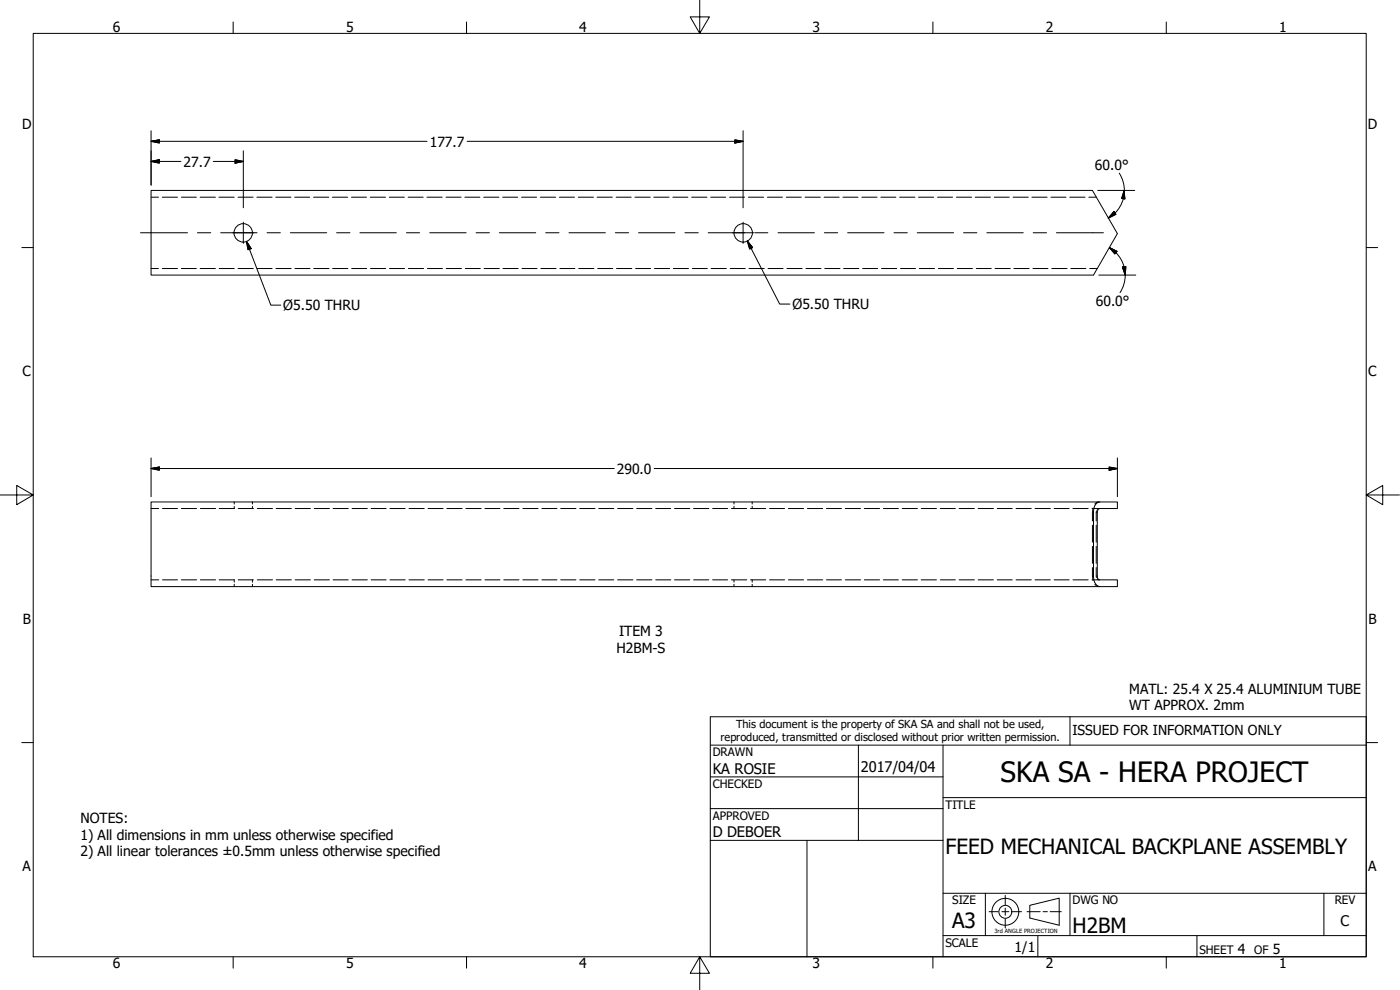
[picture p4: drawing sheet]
<svg xmlns="http://www.w3.org/2000/svg" width="420mm" height="297mm" viewBox="0 0 420 297" stroke-linecap="round" stroke-linejoin="round" font-family="sans-serif">
<!-- layer: Visible (ANSI) -->
<g fill="none" stroke="#000" stroke-width=".3">
<path d="M45.3 57.1h282.6l7.4 13-7.1 12.4h-282.9zM330 150.6h5.3v2h-5.3l-.6 .6v20.2l.2 .4 .4 .2h5.3v2h-5.3M330 150.6a2.56 2.56 0 0 0-1.8 3.2v19a2.91 2.91 0 0 0 1.8 3.2M330 150.6h-284.7v25.4h284.7"/>
<circle cx="73" cy="69.9" r="2.76"/>
<circle cx="223" cy="69.9" r="2.76"/>
</g>
<!-- layer: Hidden (ANSI) -->
<g fill="none" stroke="#000" stroke-width=".3">
<path d="M45.3 59.2h2.3M48.7 59.2h4.6M54.4 59.2h4.5M60.1 59.2h4.5M65.7 59.2h4.6M71.4 59.2h4.5M77.1 59.2h4.6M82.7 59.2h4.6M88.5 59.2h4.5M94.1 59.2h4.6M99.8 59.2h4.5M105.5 59.2h4.5"/>
<path d="M111.1 59.2h4.6M116.8 59.2h4.5M122.5 59.2h4.5M128.1 59.2h4.6M133.9 59.2h4.5M139.5 59.2h4.5M145.2 59.2h4.5M150.9 59.2h4.5M156.5 59.2h4.5M162.2 59.2h4.6M167.9 59.2h4.5M173.5 59.2h4.6"/>
<path d="M179.2 59.2h4.6M184.9 59.2h4.5M190.6 59.2h4.5M196.2 59.2h4.6M201.9 59.2h4.5M207.6 59.2h4.6M213.3 59.2h4.5M218.9 59.2h4.6M224.6 59.2h4.6M230.3 59.2h4.5M236 59.2h4.5M241.6 59.2h4.6"/>
<path d="M247.3 59.2h4.5M253 59.2h4.5M258.6 59.2h4.6M264.4 59.2h4.5M270 59.2h4.6M275.7 59.2h4.5M281.4 59.2h4.5M287 59.2h4.6M292.7 59.2h4.5M298.4 59.2h4.5M304 59.2h4.6M309.7 59.2h4.6"/>
<path d="M315.4 59.2h4.5M321.1 59.2h4.5M326.8 59.2h2.2M45.3 80.6h2.3M48.7 80.6h4.6M54.4 80.6h4.5M60.1 80.6h4.5M65.8 80.6h4.5M71.4 80.6h4.6M77.2 80.6h4.5M82.8 80.6h4.6M88.5 80.6h4.5"/>
<path d="M94.2 80.6h4.5M99.8 80.6h4.6M105.5 80.6h4.5M111.2 80.6h4.6M116.9 80.6h4.5M122.6 80.6h4.5M128.3 80.6h4.5M133.9 80.6h4.6M139.6 80.6h4.5M145.3 80.6h4.6M150.9 80.6h4.6M156.7 80.6h4.5"/>
<path d="M162.3 80.6h4.6M168 80.6h4.5M173.7 80.6h4.5M179.4 80.6h4.5M185 80.6h4.6M190.8 80.6h4.5M196.4 80.6h4.6M202.1 80.6h4.5M207.8 80.6h4.5M213.4 80.6h4.6M219.1 80.6h4.5M224.8 80.6h4.6"/>
<path d="M230.5 80.6h4.5M236.2 80.6h4.5M241.9 80.6h4.5M247.5 80.6h4.6M253.2 80.6h4.5M258.9 80.6h4.5M264.5 80.6h4.6M270.3 80.6h4.5M275.9 80.6h4.6M281.6 80.6h4.5M287.3 80.6h4.5M293 80.6h4.5"/>
<path d="M298.6 80.6h4.6M304.3 80.6h4.6M310 80.6h4.5M315.7 80.6h4.5M321.4 80.6h4.5M327 80.6h2.3M45.3 152.6h2.3M48.8 152.6h4.5M54.4 152.6h4.6M60.1 152.6h4.6M65.8 152.6h4.6M70.3 150.6v.6"/>
<path d="M70.3 151.9v.7M71.5 152.6h4.6M75.8 150.6v.6M75.8 151.9v.7M77.2 152.6h4.6M82.9 152.6h4.5M88.6 152.6h4.6M94.3 152.6h4.6M99.9 152.6h4.6M105.7 152.6h4.5M111.4 152.6h4.5M117 152.6h4.6"/>
<path d="M122.7 152.6h4.6M128.5 152.6h4.5M134.1 152.6h4.6M139.8 152.6h4.6M145.5 152.6h4.6M151.2 152.6h4.6M156.9 152.6h4.6M162.6 152.6h4.5M168.3 152.6h4.5M174 152.6h4.6M179.7 152.6h4.5M185.4 152.6h4.5"/>
<path d="M191.1 152.6h4.5M196.8 152.6h4.5M202.4 152.6h4.6M208.2 152.6h4.5M213.9 152.6h4.5M219.5 152.6h4.6M220.3 150.6v.6M220.3 151.9v.7M225.2 152.6h4.6M225.7 150.6v.6M225.7 151.9v.7M230.9 152.6h4.6"/>
<path d="M236.6 152.6h4.6M242.3 152.6h4.6M248 152.6h4.5M253.7 152.6h4.6M259.4 152.6h4.6M265.1 152.6h4.5M270.8 152.6h4.5M276.5 152.6h4.6M282.2 152.6h4.5M287.8 152.6h4.6M293.6 152.6h4.5M299.3 152.6h4.5"/>
<path d="M304.9 152.6h4.6M310.6 152.6h4.6M316.4 152.6h4.5M322 152.6h4.6M327.7 152.6h2.3M327.9 157.6v5.1M328 152.4l-.1 3.9M329 157.6v5.1M329.1 153.3l-.1 3M329.7 152.6l-.4 .2M329.7 150.6l-.6 .1-.5 .5M45.3 174h2.3"/>
<path d="M48.8 174h4.5M54.4 174h4.6M60.1 174h4.6M65.8 174h4.6M70.3 174v.7M70.3 175.3v.7M71.5 174h4.6M75.8 174v.7M75.8 175.3v.7M77.2 174h4.6M82.9 174h4.5M88.6 174h4.6"/>
<path d="M94.3 174h4.6M99.9 174h4.6M105.7 174h4.5M111.4 174h4.5M117 174h4.6M122.7 174h4.6M128.5 174h4.5M134.1 174h4.6M139.8 174h4.6M145.5 174h4.6M151.2 174h4.6M156.9 174h4.6"/>
<path d="M162.6 174h4.5M168.3 174h4.5M174 174h4.6M179.7 174h4.5M185.4 174h4.5M191.1 174h4.5M196.8 174h4.5M202.4 174h4.6M208.2 174h4.5M213.9 174h4.5M219.5 174h4.6M220.3 174v.7"/>
<path d="M220.3 175.3v.7M225.2 174h4.6M225.7 174v.7M225.7 175.3v.7M230.9 174h4.6M236.6 174h4.6M242.3 174h4.6M248 174h4.5M253.7 174h4.6M259.4 174h4.6M265.1 174h4.5M270.8 174h4.5"/>
<path d="M276.5 174h4.6M282.2 174h4.5M287.8 174h4.6M293.6 174h4.5M299.3 174h4.5M304.9 174h4.6M310.6 174h4.6M316.4 174h4.5M322 174h4.6M327.7 174h2.3M327.9 170.3l.1 3.9M327.9 163.9v5.1"/>
<path d="M328.6 175.3l.5 .5 .6 .2M329 163.9v5.1M329 170.3l.1 3M329.3 173.7l.4 .3"/>
</g>
<!-- layer: Break Line (ANSI) -->
<g fill="none" stroke="#000" stroke-width=".3">
<path d="M10 10h400v277.1h-400zM70 6.6v3.4M140 6.6v3.4M210 0v10l-2.9-4.9h5.8l-2.9 4.9M280 6.6v3.4M350 6.6v3.4M6.5 74.3h3.5M410 74.3h3.4M0 148.5h10l-5-2.8v5.7l5-2.9M410 148.5l5 2.9v-5.7l-5 2.8h10M6.5 222.8h3.5M410 222.8h3.4"/>
<path d="M70 287.1v3.4M140 287.1v3.4M210 287.1l2.9 4.9h-5.8l2.9-4.9v9.9M280 287.1v3.4M350 287.1v3.4"/>
</g>
<!-- layer: Symbol (ANSI) -->
<g fill="none" stroke="#000" stroke-width=".3">
<path d="M213.2 215.1h196.8v72h-196.8zM321.1 215.1v8.5M213.2 233.1h69.8M213.2 223.6h196.8M257.6 223.6v28.5M283 239.3h127M283 223.6v63.5M213.2 242.6h69.8M213.2 252.1h69.8M242.2 252.1v35M283 268h127M295.7 268v12.7"/>
<path d="M321.1 268v12.7M397.3 268v12.7M283 280.7h127M311.5 280.7v6.4M359.2 280.7v6.4"/>
</g>
<!-- layer: Border (ANSI) -->
<g fill="none" stroke="#000" stroke-width=".3">
<path d="M296.9 273.5h2.7M300.7 273.5h2.1M301.7 268.7v2.7M301.7 272.5v2.1M301.7 275.7v2.7M303.8 273.5h2.8M308.2 273.5h4M309.1 271.6l8.8-2.1v8.1l-8.8-2.2zM313.1 273.5h1.2M315.2 273.5h3.3"/>
<circle cx="301.7" cy="273.6" r="4"/>
<circle cx="301.7" cy="273.6" r="1.94"/>
</g>
<!-- layer: Detail Boundary (ANSI) -->
<path d="M69.8 69.8h6.4M73 66.7v6.3M219.8 69.8h6.4M223 66.7v6.3" fill="none" stroke="#000" stroke-width=".3"/>
<!-- layer: Sketch Geometry (ANSI) -->
<g fill="none" stroke="#000" stroke-width=".3">
<path d="M42.2 69.8h14.1M59.2 69.8h4M66.2 69.8h11M80.1 69.8h4M87.1 69.8h10.9M101 69.8h4M108 69.8h10.9M122 69.8h3.9M129 69.8h10.9M142.9 69.8h4M149.9 69.8h10.9M163.8 69.8h4"/>
<path d="M170.8 69.8h10.9M184.7 69.8h4M191.6 69.8h11M205.5 69.8h4M212.5 69.8h11M226.5 69.8h3.9M233.5 69.8h10.9M247.4 69.8h4M254.4 69.8h10.9M268.3 69.8h4M275.3 69.8h10.9M289.2 69.8h4"/>
<path d="M296.2 69.8h10.9M310.1 69.8h4M317.1 69.8h14.1"/>
</g>
<!-- layer: Title (ANSI) -->
<g fill="none" stroke="#000" stroke-width=".3">
<path d="M45.3 39.2v16.3M223 39.2v23.1M45.3 48.4l2.5-.5v1zM45.3 42.4l2.5-.4v.9zM45.3 48.4h9M45.3 42.4h82.8M64 48.4h9M70.5 47.9l2.5 .5-2.5 .5zM73 45.3v17M140.2 42.4h82.8M220.5 42l2.5 .4-2.5 .5zM329.4 57.1h11.2"/>
<path d="M335.9 51.9a9.6 9.6 0 0 1 1.5 5.3l-.3 2.4M337.1 59.7l-1.1 2.6a9.4 9.4 0 0 1-3.4 3.2M337.4 57.1l.2 2.6-1-.2zM332.9 74.3l2.3 1.1-.6 .8zM332.9 74.3a9.7 9.7 0 0 1 4 4.4l.5 1.4 .3 2.4M334.3 63.5l.6 .8-2.3 1.2zM329.8 82.5h11.1M336.9 80.1l1-.1-.2 2.5zM337.7 82.6a9.6 9.6 0 0 1-1.6 5.2M45.3 137.4v11.6M335.3 137.4v11.6M45.3 140.6l2.5-.5v1z"/>
<path d="M45.3 140.6h139M196.3 140.6h139M332.9 140.1l2.4 .5-2.4 .5z"/>
</g>
<g fill="#000" stroke="#000" stroke-width=".3">
<path d="M45.3 48.4l2.5-.5zM45.3 48.4l2.5-.5v1zM45.3 42.4l2.5-.4zM45.3 42.4l2.5-.4v.9zM70.5 48.9l2.5-.5zM70.5 47.9l2.5 .5-2.5 .5zM220.5 42.9l2.5-.5zM220.5 42l2.5 .4-2.5 .5zM337.4 57.1l.2 2.6zM337.4 57.1l.2 2.6-1-.2zM334.3 63.5l-1.7 2zM334.3 63.5l.6 .8-2.3 1.2z"/>
<path d="M332.9 74.3l2.3 1.1zM332.9 74.3l2.3 1.1-.6 .8zM336.9 80.1l.8 2.4zM336.9 80.1l1-.1-.2 2.5zM45.3 140.6l2.5-.5zM45.3 140.6l2.5-.5v1zM332.9 141.1l2.4-.5zM332.9 140.1l2.4 .5-2.4 .5z"/>
</g>
<!-- layer: Hatch (ANSI) -->
<path d="M74 72.4l1.4 2.2-1 .3zM74 72.4l7.3 19.2h3M224.3 72.3l1.6 2-.9 .4zM224.3 72.3l9.7 18.9h3" fill="none" stroke="#000" stroke-width=".3"/>
<path d="M74 72.4l1.4 2.2zM74 72.4l1.4 2.2-1 .3zM224.3 72.3l1.6 2zM224.3 72.3l1.6 2-.9 .4z" fill="#000" stroke="#000" stroke-width=".3"/>
<text font-size="8.4" x="300.3" y="234.5">SKA SA - HERA PROJECT</text>
<g font-size="6.3">
<text x="283.8" y="256.1">FEED MECHANICAL BACKPLANE ASSEMBLY</text>
<text x="285.8" y="278.6">A3</text>
<text x="321.9" y="280">H2BM</text>
</g>
<g font-size="4.4">
<text x="213.9" y="232.2">KA ROSIE</text>
<text x="258.4" y="231.6">2017/04/04</text>
<text x="213.9" y="251.3">D DEBOER</text>
<text x="402.3" y="277.9">C</text>
</g>
<g font-size="4.2">
<text x="33.8" y="9.6">6</text>
<text x="103.9" y="9.6">5</text>
<text x="173.9" y="9.6">4</text>
<text x="243.8" y="9.6">3</text>
<text x="313.9" y="9.6">2</text>
<text x="383.9" y="9.6">1</text>
<text x="6.7" y="38.7">D</text>
<text x="410.5" y="38.7">D</text>
<text x="129" y="44">177.7</text>
<text x="55.1" y="50">27.7</text>
<text x="328.5" y="51.1">60.0°</text>
<text x="85" y="93.1">Ø5.50 THRU</text>
<text x="237.8" y="92.8">Ø5.50 THRU</text>
<text x="328.9" y="91.7">60.0°</text>
<text x="6.8" y="113">C</text>
<text x="410.7" y="113">C</text>
<text x="185.1" y="142.1">290.0</text>
<text x="6.9" y="187.2">B</text>
<text x="185.8" y="190.9">ITEM 3</text>
<text x="410.7" y="187.2">B</text>
<text x="185" y="195.9">H2BM-S</text>
<text x="338.9" y="208.1">MATL: 25.4 X 25.4 ALUMINIUM TUBE</text>
<text x="338.9" y="213.2">WT APPROX. 2mm</text>
<text x="24.1" y="246.9">NOTES:</text>
<text x="24.1" y="252">1) All dimensions in mm unless otherwise specified</text>
<text x="24.1" y="257">2) All linear tolerances ±0.5mm unless otherwise specified</text>
<text x="6.8" y="261.4">A</text>
<text x="410.7" y="261.4">A</text>
<text x="304.5" y="285.6">1/1</text>
<text x="371.5" y="286.2">4</text>
<text x="382" y="286.2">5</text>
<text x="33.8" y="290.5">6</text>
<text x="103.9" y="290.5">5</text>
<text x="173.9" y="290.5">4</text>
<text x="243.8" y="290.5">3</text>
<text x="313.9" y="290.5">2</text>
<text x="383.9" y="290.5">1</text>
</g>
<text font-size="4.1" x="321.9" y="220.5">ISSUED FOR INFORMATION ONLY</text>
<g font-size="3.5">
<text x="213.9" y="226.9">DRAWN</text>
<text x="213.9" y="236.4">CHECKED</text>
<text x="213.9" y="245.9">APPROVED</text>
<text x="283.8" y="242.6">TITLE</text>
<text x="285.8" y="271.3">SIZE</text>
<text x="321.9" y="271.3">DWG NO</text>
<text x="400.6" y="271.3">REV</text>
<text x="283.8" y="284">SCALE</text>
<text x="360" y="286.2">SHEET</text>
<text x="376.4" y="286.2">OF</text>
</g>
<g font-size="3.3">
<text x="220.9" y="218.4">This document is the property of SKA SA and shall not be used,</text>
<text x="216.3" y="222.4">reproduced, transmitted or disclosed without prior written permission.</text>
</g>
<text font-size="1.7" x="298.4" y="280">3rd ANGLE PROJECTION</text>
</svg>
